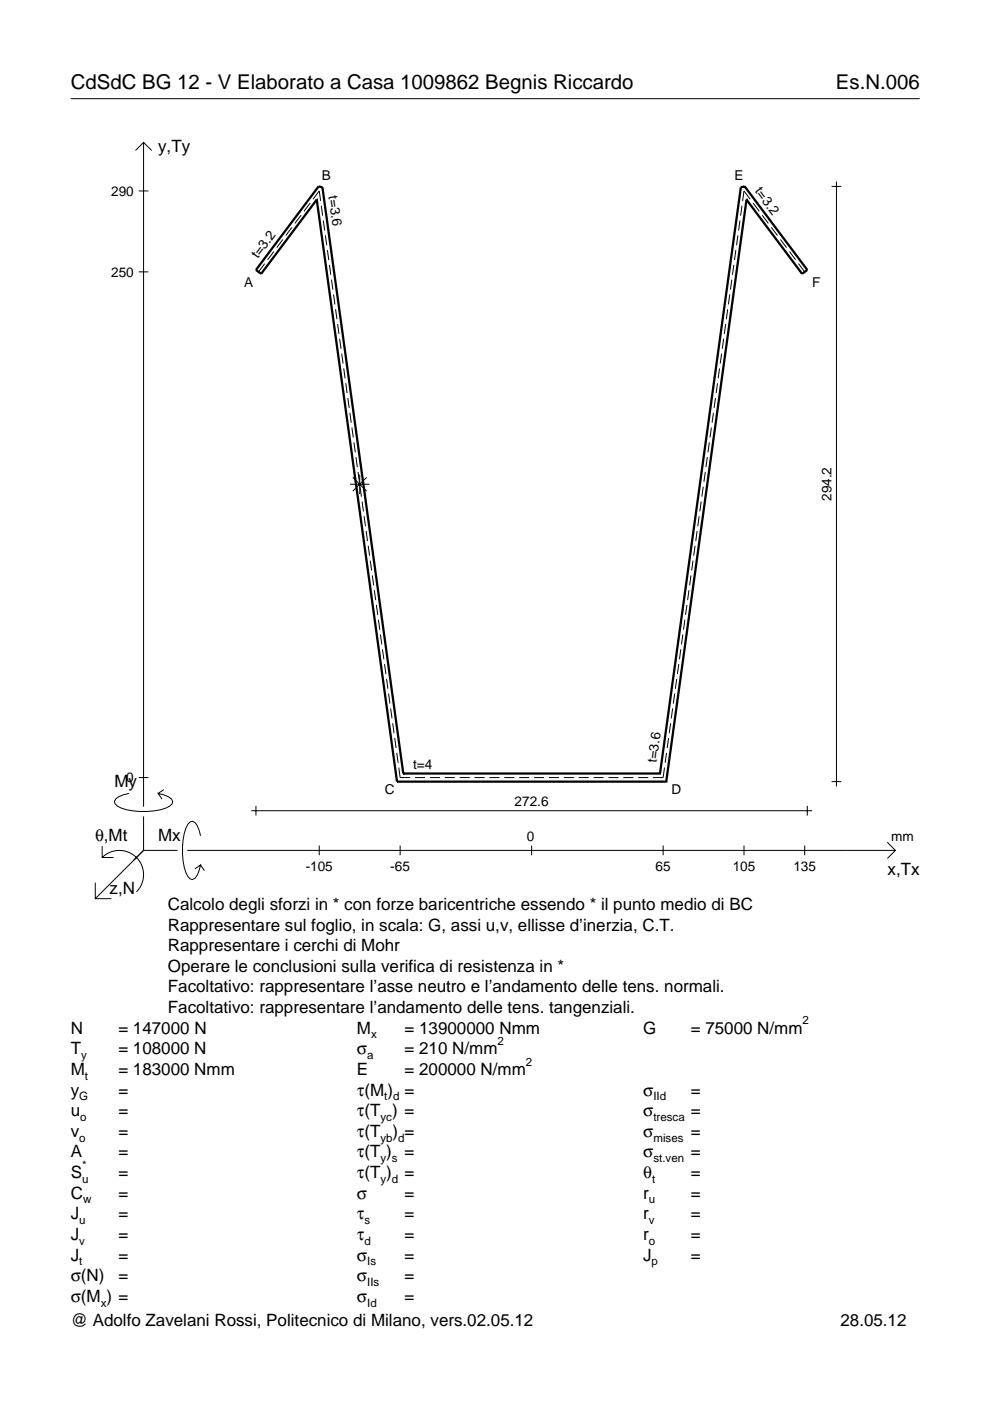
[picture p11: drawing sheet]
<svg xmlns="http://www.w3.org/2000/svg" width="210mm" height="297mm" viewBox="0 0 210 297" stroke-linecap="round" stroke-linejoin="round" font-family="sans-serif">
<g fill="none" stroke="#000" stroke-width=".21">
<path d="M15 20.9h180M28.7 31.9l1.7-1.7 1.8 1.7M30.4 30.2v140.8M176.3 39.5h2.1M177.3 38.5v128.2M29.4 40.5h2.1M29.4 57.6h2.1M56.1 55.9l-1.3 1.7M58.1 53.3l-1.4 1.8M60 50.8l-1.3 1.7M61.9 48.2l-1.3 1.7M63.8 45.6l-1.3 1.8"/>
<path d="M65.8 43.1l-1.3 1.7M66.4 42.2l1.3-1.7 .3 2.1M68.1 43.6l.3 2.1M68.5 46.8l.3 2.1M69 49.9l.3 2.1M69.4 53l.3 2.1M69.8 56.2l.3 2.1M70.3 59.3l.3 2.1M155.2 59.3l-.3 2.1M155.6 56.2l-.3 2.1M156 53l-.3 2.1M156.5 49.9l-.3 2.1"/>
<path d="M156.9 46.8l-.3 2.1M157.3 43.6l-.3 2.1M159.1 42.2l-1.4-1.7-.2 2.1M159.7 43.1l1.3 1.7M161.6 45.6l1.3 1.8M163.5 48.2l1.3 1.7M165.5 50.8l1.3 1.7M167.4 53.3l1.3 1.8M169.3 55.9l1.3 1.7M70.7 62.4l.3 2.1M71.1 65.6l.3 2.1M71.6 68.7l.3 2.1"/>
<path d="M72 71.8l.3 2.2M72.4 75l.3 2.1M72.9 78.1l.3 2.1M152.6 78.1l-.3 2.1M153 75l-.3 2.1M153.4 71.8l-.3 2.2M153.9 68.7l-.3 2.1M154.3 65.6l-.3 2.1M154.7 62.4l-.3 2.1M73.3 81.2l.3 2.2M73.7 84.4l.3 2.1M74.2 87.5l.3 2.1"/>
<path d="M74.6 90.6l.3 2.2M75 93.8l.3 2.1M75.5 96.9l.3 2.1M150 96.9l-.3 2.1M150.4 93.8l-.3 2.1M150.8 90.6l-.3 2.2M151.3 87.5l-.3 2.1M151.7 84.4l-.3 2.1M152.1 81.2l-.3 2.2M74.2 102.7h4.1M74.8 101.2l2.9 2.9M75.9 100.1l.3 2.1"/>
<path d="M76.3 100.6v4.1M76.3 103.2l.3 2.1M76.8 106.3l.3 2.1M77.2 109.5l.3 2.1M77.6 112.6l.3 2.1M77.7 101.2l-2.9 2.9M78.1 115.7l.3 2.1M78.5 118.9l.3 2.1M146.9 118.9l-.3 2.1M147.4 115.7l-.3 2.1M147.8 112.6l-.3 2.1M148.2 109.5l-.3 2.1"/>
<path d="M148.7 106.3l-.3 2.1M149.1 103.2l-.3 2.1M149.5 100.1l-.3 2.1M78.9 122l.3 2.1M79.4 125.1l.3 2.1M79.8 128.3l.3 2.1M80.2 131.4l.3 2.1M80.7 134.5l.2 2.1M81.1 137.7l.3 2.1M144.3 137.7l-.2 2.1M144.8 134.5l-.3 2.1M145.2 131.4l-.3 2.1"/>
<path d="M145.6 128.3l-.3 2.1M146.1 125.1l-.3 2.1M146.5 122l-.3 2.1M81.5 140.8l.3 2.1M82 143.9l.2 2.2M82.4 147.1l.3 2.1M82.8 150.2l.3 2.1M83.3 153.3l.2 2.2M83.7 156.5l.3 2.1M84.1 159.6l.3 2.1M141.3 159.6l-.3 2.1M141.8 156.5l-.3 2.1"/>
<path d="M142.2 153.3l-.3 2.2M142.6 150.2l-.3 2.1M143 147.1l-.2 2.1M143.5 143.9l-.3 2.2M143.9 140.8l-.3 2.1M21.7 179.4v2.4h2.4M27.3 168.2a3.6 3.6 0 0 0-3 1.7l.1 .5a5.6 5.6 0 0 0 3.8 1.5 13.4 13.4 0 0 0 7.8-1l.5-.5 .1-.5a3.6 3.6 0 0 0-3.1-1.7l.8 1.2M29.4 164.9h2.1M30.4 173.1v7.2M34.7 167.4l-1.2 .8M42.5 177.2a3.6 3.6 0 0 0-1.7-3.1l-.5 .2a5.7 5.7 0 0 0-1.5 3.7 13.3 13.3 0 0 0 1 7.9l.5 .5 .5 .1a3.6 3.6 0 0 0 1.7-3.1l-1.2 .8M53.2 171.9h119"/>
<path d="M54.3 170.9v2M67.7 179.3v2M84.5 162.7l.3 2.2h2.2M84.8 179.3v2M88 164.9h2.1M91.1 164.9h2.2M94.3 164.9h2.1M97.5 164.9h2.1M100.6 164.9h2.1M103.8 164.9h2.1M106.9 164.9h2.1M110.1 164.9h2.1"/>
<path d="M112.7 179.3v2M113.2 164.9h2.2M116.4 164.9h2.1M119.5 164.9h2.2M122.7 164.9h2.1M125.9 164.9h2.1M129 164.9h2.1M132.2 164.9h2.1M135.3 164.9h2.1M140.6 179.3v2M140.9 162.7l-.3 2.2h-2.1M157.7 179.3v2"/>
<path d="M170.6 179.3v2M171.2 170.9v2M176.3 165.7h2.1M188.1 178.6l1.7 1.7-1.7 1.7M20.2 187.2v3.3h3.4M21.7 181.8a5.1 5.1 0 0 1 7.2 0 5.1 5.1 0 0 1 0 7.3M30.4 180.3l-10.2 10.2M30.4 180.3h7.2M39.7 180.3h150.1M42.5 183.4l.8 1.2"/>
</g>
<path d="M67.2 42.3h.1M67.2 42.3l-11.8 15.8-1.1-.9 13.2-17.7 .9 .2 17.1 124.3M67.2 42.3l17 123.4M158.3 42.3h.1M158.3 42.3l-17 123.4M158.3 42.3l11.8 15.8 1.1-.9-13.3-17.7-.8 .2-17.2 124.3M84.2 165.7h.1M84.2 165.7h57.1M85.5 164h.1M85.5 164h54.4M139.9 164h.1M141.3 165.7h.1" fill="none" stroke="#000" stroke-width=".48"/>
<g font-size="4.3">
<text x="15" y="18.9">CdSdC BG 12 - V Elaborato a Casa 1009862 Begnis Riccardo</text>
<text x="177.2" y="18.9">Es.N.006</text>
</g>
<g font-size="3.6">
<text x="33.5" y="32.3">y,Ty</text>
<text x="24.3" y="166.9">My</text>
<text x="20.1" y="178.2">θ,Mt</text>
<text x="33.5" y="178.2">Mx</text>
<text x="188.2" y="185.5">x,Tx</text>
<text x="23.2" y="189.6">z,N</text>
<text x="35.6" y="192.9">Calcolo degli sforzi in * con forze baricentriche essendo * il punto medio di BC</text>
<text x="35.6" y="197.3">Rappresentare sul foglio, in scala: G, assi u,v, ellisse d’inerzia, C.T.</text>
<text x="35.6" y="201.7">Rappresentare i cerchi di Mohr</text>
<text x="35.6" y="206">Operare le conclusioni sulla verifica di resistenza in *</text>
<text x="35.6" y="210.4">Facoltativo: rappresentare l’asse neutro e l’andamento delle tens. normali.</text>
<text x="35.6" y="214.8">Facoltativo: rappresentare l’andamento delle tens. tangenziali.</text>
<text x="15" y="219.2">N</text>
<text x="25.1" y="219.2">= 147000 N</text>
<text x="75.7" y="219.2">M</text>
<text x="85.8" y="219.2">= 13900000 Nmm</text>
<text x="136.4" y="219.2">G</text>
<text x="146.5" y="219.2">= 75000 N/mm</text>
<text x="15" y="227.9">M</text>
<text x="15" y="223.5">T</text>
<text x="25.1" y="223.5">= 108000 N</text>
<text x="25.1" y="227.9">= 183000 Nmm</text>
<text x="75.7" y="223.5">σ</text>
<text x="75.7" y="227.9">E</text>
<text x="85.8" y="223.5">= 210 N/mm</text>
<text x="85.8" y="227.9">= 200000 N/mm</text>
<text x="15" y="232.3">y</text>
<text x="25.1" y="232.3">=</text>
<text x="75.7" y="232.3">τ(M ) =</text>
<text x="136.4" y="232.3">σ</text>
<text x="146.5" y="232.3">=</text>
<text x="15" y="236.7">u</text>
<text x="25.1" y="236.7">=</text>
<text x="75.7" y="236.7">τ(T ) =</text>
<text x="136.4" y="236.7">σ</text>
<text x="146.5" y="236.7">=</text>
<text x="15" y="241">v</text>
<text x="15" y="245.4">A</text>
<text x="25.1" y="241">=</text>
<text x="25.1" y="245.4">=</text>
<text x="75.7" y="245.4">τ(T )</text>
<text x="75.7" y="241">τ(T</text>
<text x="83.3" y="241">) =</text>
<text x="85.8" y="245.4">=</text>
<text x="136.4" y="241">σ</text>
<text x="136.4" y="245.4">σ</text>
<text x="146.5" y="241">=</text>
<text x="146.5" y="245.4">=</text>
<text x="15" y="249.8">S</text>
<text x="25.1" y="249.8">=</text>
<text x="75.7" y="249.8">τ(T )</text>
<text x="85.8" y="249.8">=</text>
<text x="136.4" y="249.8">θ</text>
<text x="146.5" y="249.8">=</text>
<text x="15" y="254.2">C</text>
<text x="25.1" y="254.2">=</text>
<text x="75.7" y="254.2">σ</text>
<text x="85.8" y="254.2">=</text>
<text x="136.4" y="254.2">r</text>
<text x="146.5" y="254.2">=</text>
<text x="15" y="258.5">J</text>
<text x="15" y="262.9">J</text>
<text x="25.1" y="258.5">=</text>
<text x="25.1" y="262.9">=</text>
<text x="75.7" y="258.5">τ</text>
<text x="75.7" y="262.9">τ</text>
<text x="85.8" y="258.5">=</text>
<text x="85.8" y="262.9">=</text>
<text x="136.4" y="258.5">r</text>
<text x="136.4" y="262.9">r</text>
<text x="146.5" y="258.5">=</text>
<text x="146.5" y="262.9">=</text>
<text x="15" y="267.3">J</text>
<text x="25.1" y="267.3">=</text>
<text x="75.7" y="267.3">σ</text>
<text x="85.8" y="267.3">=</text>
<text x="136.4" y="267.3">J</text>
<text x="146.5" y="267.3">=</text>
<text x="15" y="271.7">σ(N)</text>
<text x="25.1" y="271.7">=</text>
<text x="75.7" y="271.7">σ</text>
<text x="85.8" y="271.7">=</text>
<text x="15" y="281.2">@ Adolfo Zavelani Rossi, Politecnico di Milano, vers.02.05.12</text>
<text x="15" y="276">σ(M ) =</text>
<text x="75.7" y="276">σ</text>
<text x="85.8" y="276">=</text>
<text x="178.2" y="281.2">28.05.12</text>
</g>
<g font-size="2.9">
<text x="23.6" y="41.5">290</text>
<text x="68.2" y="38.2">B</text>
<text x="69.7" y="41.6" transform="rotate(82 69.7 41.6)">t=3.6</text>
<text x="155.7" y="38.2">E</text>
<text x="159.9" y="40.6" transform="rotate(53 159.9 40.6)">t=3.2</text>
<text x="23.6" y="58.6">250</text>
<text x="54.7" y="55" transform="rotate(-53 54.7 55)">t=3.2</text>
<text x="51.7" y="60.9">A</text>
<text x="172.2" y="60.9">F</text>
<text x="176.3" y="106.2" transform="rotate(-90 176.3 106.2)">294.2</text>
<text x="139.2" y="161.8" transform="rotate(-82 139.2 161.8)">t=3.6</text>
<text x="26.8" y="165.9">0</text>
<text x="87.6" y="163">t=4</text>
<text x="81.6" y="168.3">C</text>
<text x="109.1" y="170.9">272.6</text>
<text x="142.3" y="168.3">D</text>
<text x="111.7" y="178.2">0</text>
<text x="189" y="178.2">mm</text>
<text x="64.8" y="184.7">-105</text>
<text x="82.8" y="184.7">-65</text>
<text x="139" y="184.7">65</text>
<text x="155.3" y="184.7">105</text>
<text x="168.2" y="184.7">135</text>
</g>
<g font-size="2.4">
<text x="78.7" y="220.2">x</text>
<text x="105.5" y="221.5">2</text>
<text x="170.2" y="217.2">2</text>
<text x="17.2" y="224.5">y</text>
<text x="77.9" y="224.5">a</text>
<text x="111.5" y="225.9">2</text>
<text x="16.8" y="233.3">G</text>
<text x="18" y="228.9">t</text>
<text x="81.5" y="233.3">t d</text>
<text x="138.5" y="233.3">IId</text>
<text x="17" y="237.7">o</text>
<text x="80.7" y="237.7">yc</text>
<text x="138.5" y="237.7">tresca</text>
<text x="16.8" y="242">o</text>
<text x="80.7" y="242">yb d</text>
<text x="138.5" y="242">mises</text>
<text x="17.4" y="250.8">u</text>
<text x="17.4" y="247.8">*</text>
<text x="80.7" y="246.4">y s</text>
<text x="80.7" y="250.8">y d</text>
<text x="138.2" y="250.8">t</text>
<text x="138.5" y="246.4">st.ven</text>
<text x="17.6" y="255.2">w</text>
<text x="137.6" y="255.2">u</text>
<text x="16.8" y="259.5">u</text>
<text x="16.8" y="263.9">v</text>
<text x="77.3" y="259.5">s</text>
<text x="77.3" y="263.9">d</text>
<text x="137.6" y="259.5">v</text>
<text x="137.6" y="263.9">o</text>
<text x="16.8" y="268.3">t</text>
<text x="77.9" y="268.3">Is</text>
<text x="138.2" y="268.3">p</text>
<text x="77.9" y="272.7">IIs</text>
<text x="21.4" y="277">x</text>
<text x="77.9" y="277">Id</text>
</g>
</svg>
